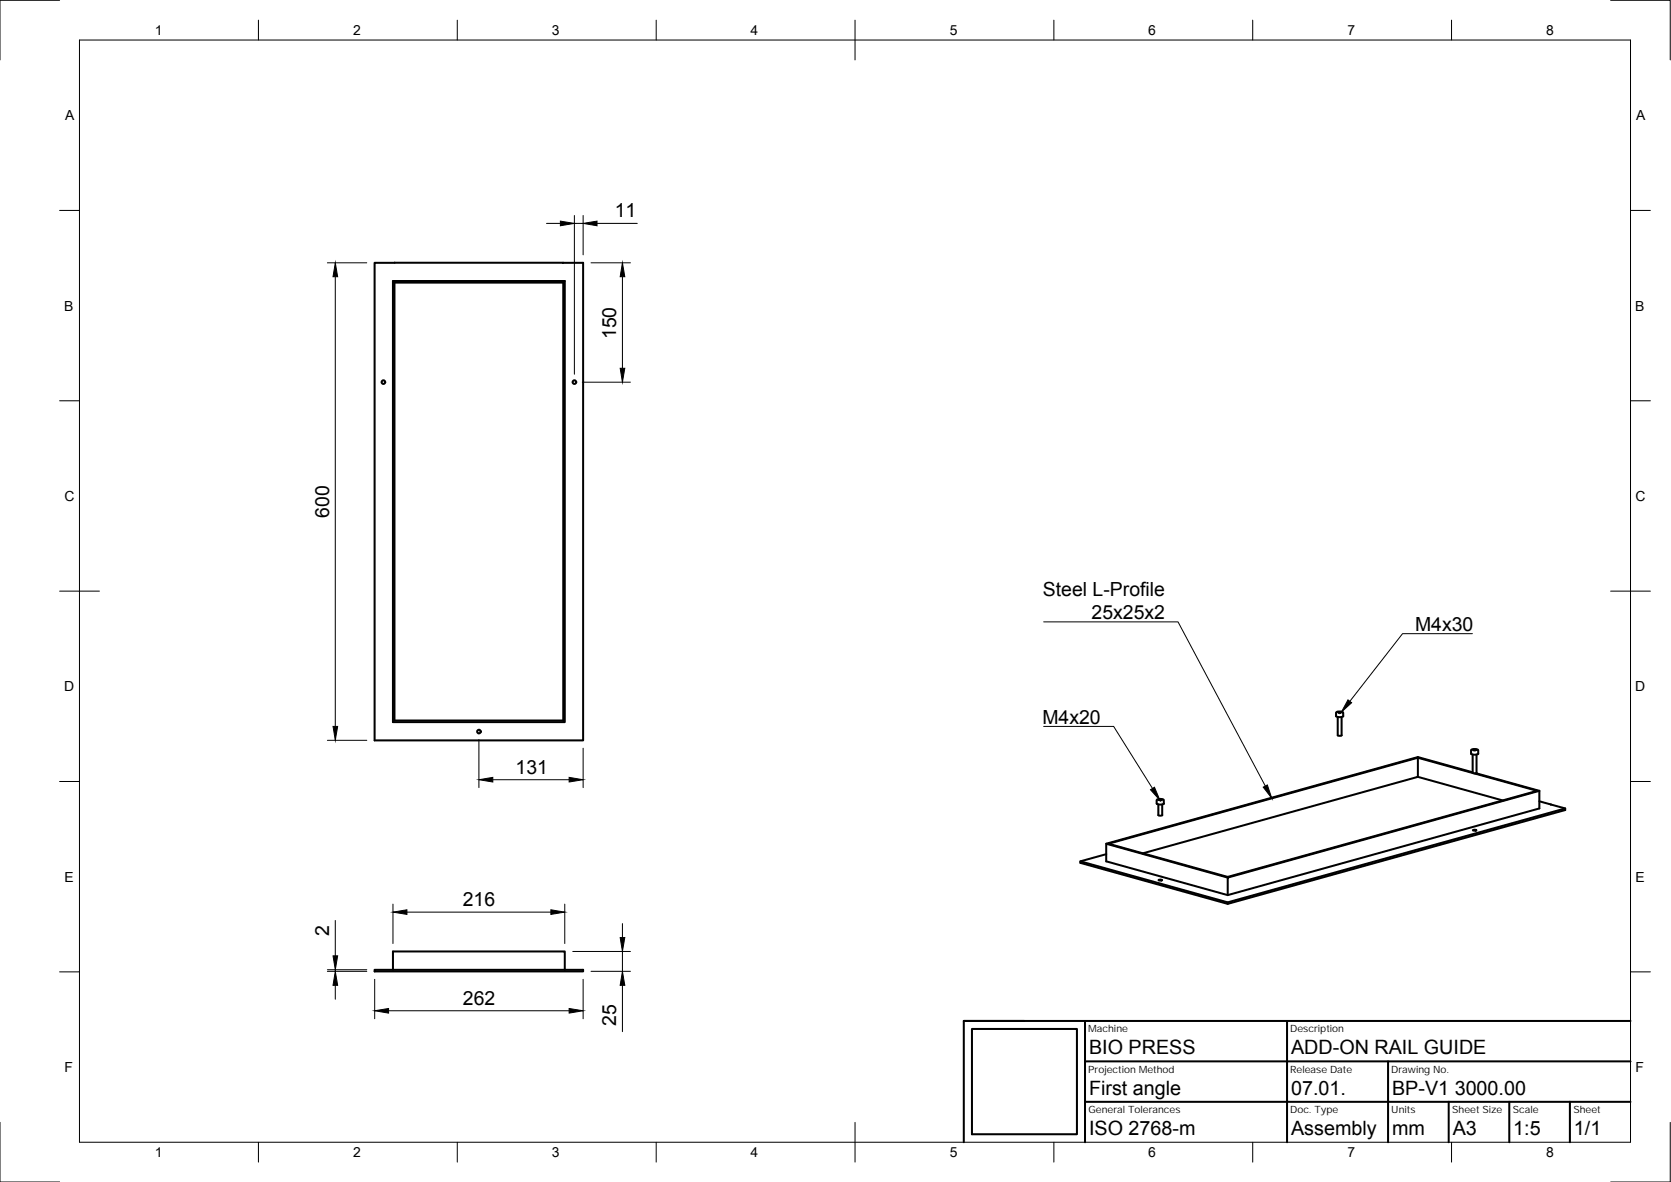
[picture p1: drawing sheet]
<svg xmlns="http://www.w3.org/2000/svg" width="420mm" height="297mm" viewBox="0 0 420 297" stroke-linecap="round" stroke-linejoin="round" font-family="sans-serif">
<!-- layer: Visible -->
<g fill="none" stroke="#000" stroke-width=".51">
<path d="M94.2 66h52.4v120.1h-52.4zM98.8 70.6h43.2v110.9h-43.2zM99.2 71h42.4v110.1h-42.4zM336 180a1.78 1.78 0 0 0 1.8 0l-.1-1-1.1-.2-.6 .2-.1 1M336.5 179.1l.7-.1zM336.6 179v.1M337 178.9v.2M336.4 180.2v4.6l.5 .1 .5-.1M337.3 180.2v4.6M356.5 195.2l21.3 6M356.5 190.4l13.8 3.9M369.9 188.5l.6-.3 1.1 .2 .1 1a1.78 1.78 0 0 1-1.8 0z"/>
<path d="M370.3 194.2l.5 .2 .5-.2M370.3 194.1l-13.8-3.8-78.3 21.7v4.5l30.5 8.4 78.4-21.7v-4.5M370.3 189.6v4.6M370.4 188.5l.8-.1zM370.5 188.4v.1M370.7 194.4l15.8 4.3-77.8 21.7-30-8.4 77.8-21.6v4.8l-69.1 19.2M370.9 188.3v.3M371.1 194.3l16 4.4M371.3 189.6v4.6M387.1 198.7l-78.4 21.8v4.4M278.2 214.7l-6.5 1.8v.3l37 10.3M278.2 212l30.5 8.5"/>
<path d="M291.3 202.2v2.6l.5 .2 .4-.2v-2.6M291.3 201h.8zM291.4 200.9v.2M291.8 200.9v.2M292.7 201.9a1.78 1.78 0 0 1-1.8 0v-.9l.9-.2 .8 .2v1M370.3 208.6h.9zM387.1 201.4l6.5 1.8v.4l-84.9 23.5v-.3M393.6 203.2l-84.9 23.6-37-10.3M291.3 221.2h.9zM94.2 243.7h52.4v.4h-52.4zM98.8 243.7v-4.6h43.2v4.6"/>
<circle cx="96.4" cy="96" r=".46"/>
<circle cx="144.4" cy="96" r=".46"/>
<circle cx="120.4" cy="183.9" r=".46"/>
</g>
<!-- layer: Border -->
<g fill="none" stroke="#000" stroke-width=".25">
<path d="M15 .1h-15v15M20 10.1h390v276.9h-390zM65 5.1v5M115 5.1v5M165 5.1v5M215 5.1v10M265 5.1v5M315 5.1v5M365 5.1v5M405 .1h15v15M15 52.9h5M410 52.9h5"/>
<path d="M15 100.7h5M410 100.7h5M15 148.6h10M405 148.6h10M15 196.4h5M410 196.4h5M15 244.2h5M410 244.2h5M0 282.1v14.9h15M65 287v5M115 287v5M165 287v5"/>
<path d="M215 282.1v9.9M265 287v5M315 287v5M365 287v5M420 282.1v14.9h-15"/>
</g>
<!-- layer: Dimensions -->
<g fill="none" stroke="#000" stroke-width=".25">
<path d="M137.4 56.1h3.5M144.4 54.2v39.9M144.4 56.1h2.2M146.6 54.2v9.8M150.1 56.1h10.1M82.3 66h9.9M84.3 69.5v113M148.6 66h9.9M156.5 69.5v23M146.4 96h12.1M82.3 186h9.9M120.4 185.9v12"/>
<path d="M123.9 195.9h19.2M146.6 188v9.9M84.3 231.3v8.9M98.8 227.2v9.9M102.3 229.2h36.2M142 227.2v9.9M144 239.1h14.5M156.5 232.1v3.5M156.5 239.1v5M82.3 244.1h9.9M82.3 243.7h9.9M84.3 243.7v.4"/>
<path d="M84.3 247.6v3.5M94.2 246.1v9.9M97.7 254h45.4M146.6 246.1v9.9M148.6 244.1h9.9M156.5 247.6v11.7"/>
</g>
<g fill="#000" stroke="#000" stroke-width=".25">
<path d="M140.9 55.6l3.5 .5-3.5 .6zM146.6 56.1l3.5-.5v1.1zM84.3 66l.6 3.5h-1.2zM156.5 66l.6 3.5h-1.2zM155.9 92.5h1.2l-.6 3.5zM83.7 182.5h1.2l-.6 3.5zM120.4 195.9l3.5-.5v1.1zM143.1 195.4l3.5 .5-3.5 .6zM98.8 229.2l3.5-.6v1.2zM138.5 228.6l3.5 .6-3.5 .6zM155.9 235.6h1.2l-.6 3.5zM84.3 244.1l.6 3.5h-1.2z"/>
<path d="M83.7 240.2h1.2l-.6 3.5zM94.2 254l3.5-.6v1.2zM143.1 253.4l3.5 .6-3.5 .6zM156.5 244.1l.6 3.5h-1.2z"/>
</g>
<!-- layer: Annotations -->
<path d="M338.9 175.9l1 .7-2.7 2.4zM289.3 198.5l1-.7 1.4 3.3zM317.6 197.8l1.1-.5 1.1 3.3z" fill="#000" stroke="#000" stroke-width=".25"/>
<path d="M262.4 156.3h33.8l22 41.2M370.2 159.2h-17.5l-13.3 17M262.4 182.5h17.6l9.8 15.6" fill="none" stroke="#000" stroke-width=".25"/>
<!-- layer: Volllinie breit -->
<path d="M242.3 256.6h15.3M244.4 258.6h26.4v26.4h-26.4zM272.8 256.6v30.4M323.6 256.6v30.4M410 256.6h-167.7v30.4M272.8 266.7h137.2M272.8 276.9h137.2M349 266.7v20.3M364.3 276.9v10.1M379.5 276.9v10.1M394.7 276.9v10.1" fill="none" stroke="#000" stroke-width=".51"/>
<g font-size="5">
<text x="273.8" y="265">BIO PRESS</text>
<text x="324.6" y="265">ADD-ON RAIL GUIDE</text>
<text x="273.8" y="275.1">First angle</text>
<text x="324.6" y="275.1">07.01.</text>
<text x="350" y="275.1">BP-V1 3000.00</text>
<text x="273.8" y="285.3">ISO 2768-m</text>
<text x="324.6" y="285.3">Assembly</text>
<text x="350" y="285.3">mm</text>
<text x="365.3" y="285.3">A3</text>
<text x="380.5" y="285.3">1:5</text>
<text x="395.8" y="285.3">1/1</text>
</g>
<g font-size="4.9">
<text x="154.6" y="54.6">11</text>
<text x="155" y="85.3" transform="rotate(-90 155 85.3)">150</text>
<text x="82.8" y="130.1" transform="rotate(-90 82.8 130.1)">600</text>
<text x="262.2" y="149.7">Steel L-Profile</text>
<text x="274.5" y="155.6">25x25x2</text>
<text x="355.8" y="158.5">M4x30</text>
<text x="262.1" y="181.8">M4x20</text>
<text x="129.6" y="194.4">131</text>
<text x="116.4" y="227.7">216</text>
<text x="82.8" y="235.3" transform="rotate(-90 82.8 235.3)">2</text>
<text x="116.4" y="252.5">262</text>
<text x="155" y="257.9" transform="rotate(-90 155 257.9)">25</text>
</g>
<g font-size="3.5">
<text x="39" y="8.8">1</text>
<text x="88.8" y="8.8">2</text>
<text x="138.8" y="8.8">3</text>
<text x="188.7" y="8.8">4</text>
<text x="238.8" y="8.8">5</text>
<text x="288.7" y="8.8">6</text>
<text x="338.8" y="8.8">7</text>
<text x="388.8" y="8.8">8</text>
<text x="16.4" y="30.2">A</text>
<text x="411.4" y="30.2">A</text>
<text x="16.2" y="78">B</text>
<text x="411.2" y="78">B</text>
<text x="16.2" y="125.9">C</text>
<text x="411.2" y="125.9">C</text>
<text x="16.2" y="173.7">D</text>
<text x="411.2" y="173.7">D</text>
<text x="16.2" y="221.6">E</text>
<text x="411.2" y="221.6">E</text>
<text x="16.2" y="269.4">F</text>
<text x="411.2" y="269.4">F</text>
<text x="39" y="290.8">1</text>
<text x="88.8" y="290.8">2</text>
<text x="138.8" y="290.8">3</text>
<text x="188.7" y="290.8">4</text>
<text x="238.8" y="290.8">5</text>
<text x="288.7" y="290.8">6</text>
<text x="338.8" y="290.8">7</text>
<text x="388.8" y="290.8">8</text>
</g>
<g font-size="2.5">
<text x="273.6" y="259.4">Machine</text>
<text x="324.4" y="259.4">Description</text>
<text x="273.6" y="269.6">Projection Method</text>
<text x="324.4" y="269.6">Release Date</text>
<text x="349.8" y="269.6">Drawing No.</text>
<text x="273.7" y="279.8">General Tolerances</text>
<text x="324.4" y="279.7">Doc. Type</text>
<text x="349.8" y="279.8">Units</text>
<text x="365.1" y="279.8">Sheet Size</text>
<text x="380.4" y="279.8">Scale</text>
<text x="395.6" y="279.8">Sheet</text>
</g>
</svg>
